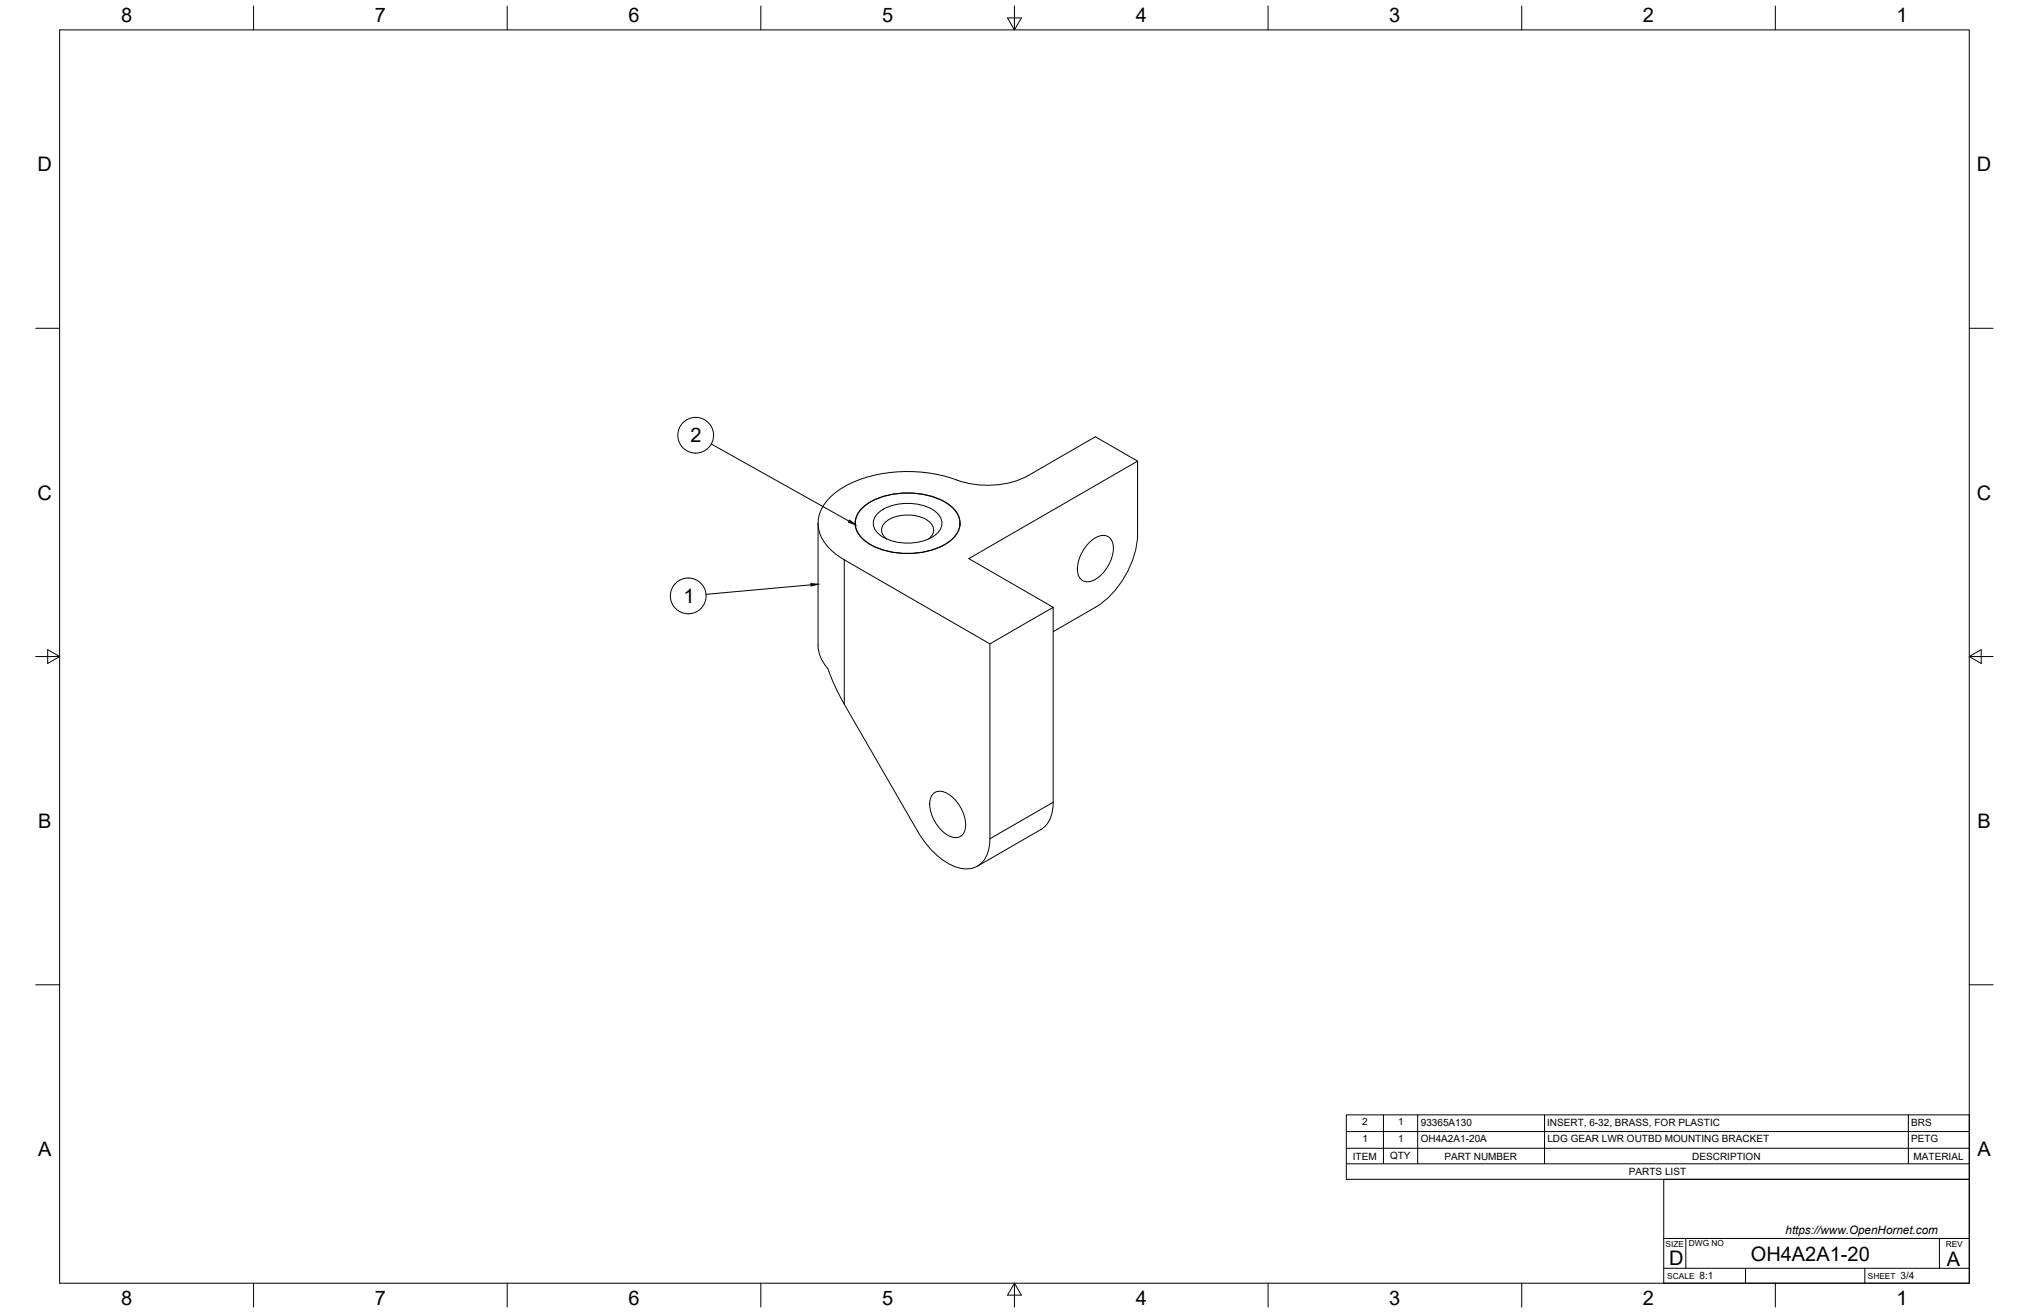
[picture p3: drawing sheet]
<svg xmlns="http://www.w3.org/2000/svg" width="864mm" height="559mm" viewBox="0 0 864 559" stroke-linecap="round" stroke-linejoin="round" font-family="sans-serif">
<!-- layer: Visible -->
<path d="M484.2 196.3l-18-10.4-28.6 16.5a39.1 39.1 0 0 1-32.7 1.1 60.8 60.8 0 0 0-44.8 3.2 20.8 20.8 0 0 0-11.8 14 16.1 16.1 0 0 0 7.3 15l3.7 2.6 62 35.7v83a12.3 12.3 0 0 1-6.2 12.1 15.8 15.8 0 0 1-15.2-4.2 40.2 40.2 0 0 1-9.2-11l-32-55.3-4-8.1a31 31 0 0 0-4.8-9.5l-1.4-3.6-.3-2.9v-51.8M366.5 216.7a28.4 28.4 0 0 1 21.7-6.9 27.1 27.1 0 0 1 17.9 6.9 8.5 8.5 0 0 1-1.1 13.1 32.3 32.3 0 0 1-26.2 5 20 20 0 0 1-13.9-8.4 8.2 8.2 0 0 1 1.6-9.7zM366.6 216.7a28.3 28.3 0 0 1 21.6-6.8 25 25 0 0 1 18.7 8 8.4 8.4 0 0 1-2 11.8 32.2 32.2 0 0 1-26.1 5.1 19.9 19.9 0 0 1-13.8-8.5 8.2 8.2 0 0 1 1.6-9.6zM373.7 218.4a21.2 21.2 0 0 1 25.2 0 5.8 5.8 0 0 1-1 9.5 21.6 21.6 0 0 1-24.2-.9 5.6 5.6 0 0 1 0-8.6zM364 222.7v1.2M377.4 229.4a4.5 4.5 0 0 1 .4-7.9 16.5 16.5 0 0 1 17.9 .7 4.3 4.3 0 0 1-.5 7.2M408.5 222.7v1.2M463.5 231.1a7.5 7.5 0 0 1 8.1-2.7 6.6 6.6 0 0 1 2.1 7.2 16 16 0 0 1-9.5 11.8 4.5 4.5 0 0 1-5.6-5.2 17.1 17.1 0 0 1 4.9-11.1zM448.3 258.5l-36-20.8 71.9-41.4v31.1a39.7 39.7 0 0 1-18 31.1l-17.9 10.3M421.3 274l27-15.5v82.9a12.7 12.7 0 0 1-5.3 11.7l-26.9 15.5M397.3 337.7a5.5 5.5 0 0 1 7 .7 16 16 0 0 1 6.4 14.8 4.5 4.5 0 0 1-7.3 2.3 16.1 16.1 0 0 1-7.4-15.5z" fill="none" stroke="#000" stroke-width=".43"/>
<!-- layer: Visible Narrow -->
<path d="M359.3 238.3v61.4M448.3 341.4l-27 15.6" fill="none" stroke="#000" stroke-width=".43"/>
<!-- layer: Border -->
<g fill="none" stroke="#000" stroke-width=".43">
<path d="M25.4 12.7h812.8v533.4h-812.8zM107.9 2.6v10.1M215.9 2.6v10.1M323.8 2.6v10.1M428.8 7.6h5.9l-2.9 5.1zM431.8 2.6v10.1M539.7 2.6v10.1M647.7 2.6v10.1M755.6 2.6v10.1M15.2 139.7h10.2M838.2 139.7h10.1M15.2 279.4h10.2"/>
<path d="M20.3 276.5l5.1 2.9-5.1 3zM838.2 279.4l5.1-2.9v5.9zM838.2 279.4h10.1M15.2 419.1h10.2M838.2 419.1h10.1M107.9 546.1v10.2M215.9 546.1v10.2M323.8 546.1v10.2M431.8 546.1l2.9 5.1h-5.9zM431.8 546.1v10.2M539.7 546.1v10.2M647.7 546.1v10.2"/>
<path d="M755.6 546.1v10.2"/>
</g>
<!-- layer: Parts Lists -->
<path d="M573 474.5h265.2v27.4h-265.2zM588.8 474.5v20.8M603.4 474.5v20.8M657.4 474.5v20.8M812.2 474.5v20.8M573 495.3h265.2M573 488.7h265.2M573 481.6h265.2" fill="none" stroke="#000" stroke-width=".43"/>
<!-- layer: Balloons -->
<g fill="none" stroke="#000" stroke-width=".43">
<circle cx="296.1" cy="185.2" r="7.6"/>
<circle cx="292.9" cy="253.6" r="7.6"/>
</g>
<!-- layer: 0 -->
<path d="M361.6 221.4l2.4 1.9-2.9-1zM345.1 248.4l3.1 .2-3 .8z" fill="#000" stroke="#000" stroke-width=".43"/>
<path d="M302.7 189l58.7 32.8M345.2 248.9l-44.7 4" fill="none" stroke="#000" stroke-width=".43"/>
<!-- layer: Titleblock -->
<path d="M708.1 501.9h130.1v44.2h-130.1zM708.1 539.8h130.1M708.1 527.1h130.1M717.5 527.1v12.7M742.9 539.8v6.3M793.7 539.8v6.3M825.5 527.1v12.7" fill="none" stroke="#000" stroke-width=".43"/>
<g font-size="8.5">
<text x="51.6" y="9.4">8</text>
<text x="159.5" y="9.4">7</text>
<text x="267.5" y="9.4">6</text>
<text x="375.4" y="9.3">5</text>
<text x="483.4" y="9.4">4</text>
<text x="591.3" y="9.4">3</text>
<text x="699.3" y="9.4">2</text>
<text x="807.2" y="9.4">1</text>
<text x="16" y="72.9">D</text>
<text x="841.4" y="72.9">D</text>
<text x="293.8" y="188.3">2</text>
<text x="16" y="212.6">C</text>
<text x="841.4" y="212.6">C</text>
<text x="290.9" y="256.7">1</text>
<text x="16.2" y="352.3">B</text>
<text x="841.7" y="352.3">B</text>
<text x="16.2" y="492">A</text>
<text x="841.7" y="492">A</text>
<text x="710.4" y="538.4">D</text>
<text x="745.2" y="536.7">OH4A2A1-20</text>
<text x="828.7" y="538.8">A</text>
<text x="51.6" y="555.5">8</text>
<text x="159.5" y="555.5">7</text>
<text x="267.5" y="555.5">6</text>
<text x="375.4" y="555.4">5</text>
<text x="483.4" y="555.5">4</text>
<text x="591.3" y="555.5">3</text>
<text x="699.3" y="555.5">2</text>
<text x="807.2" y="555.5">1</text>
</g>
<text font-size="5" x="760" y="525.2">https://www.OpenHornet.com</text>
<g font-size="4.3">
<text x="579.8" y="478.8">2</text>
<text x="595.1" y="478.8">1</text>
<text x="604.7" y="479.1">93365A130</text>
<text x="658.5" y="479.1">INSERT, 6-32, BRASS, FOR PLASTIC</text>
<text x="813.5" y="479.1">BRS</text>
<text x="579.9" y="485.9">1</text>
<text x="595.1" y="485.9">1</text>
<text x="604.7" y="486.2">OH4A2A1-20A</text>
<text x="658.6" y="486.2">LDG GEAR LWR OUTBD MOUNTING BRACKET</text>
<text x="813.4" y="486.2">PETG</text>
<text x="575.8" y="493.5">ITEM</text>
<text x="591.7" y="493.4">QTY</text>
<text x="614.8" y="493.5">PART NUMBER</text>
<text x="720.3" y="493.5">DESCRIPTION</text>
<text x="814.5" y="493.5">MATERIAL</text>
<text x="693.3" y="500.1">PARTS LIST</text>
<text x="723.4" y="544.5">8:1</text>
<text x="809" y="544.5">3/4</text>
</g>
<g font-size="3.5">
<text x="708.9" y="530.9">SIZE</text>
<text x="718.9" y="530.5">DWG NO</text>
<text x="828.2" y="530.9">REV</text>
<text x="709.6" y="544.2">SCALE</text>
<text x="795" y="544.2">SHEET</text>
</g>
</svg>
